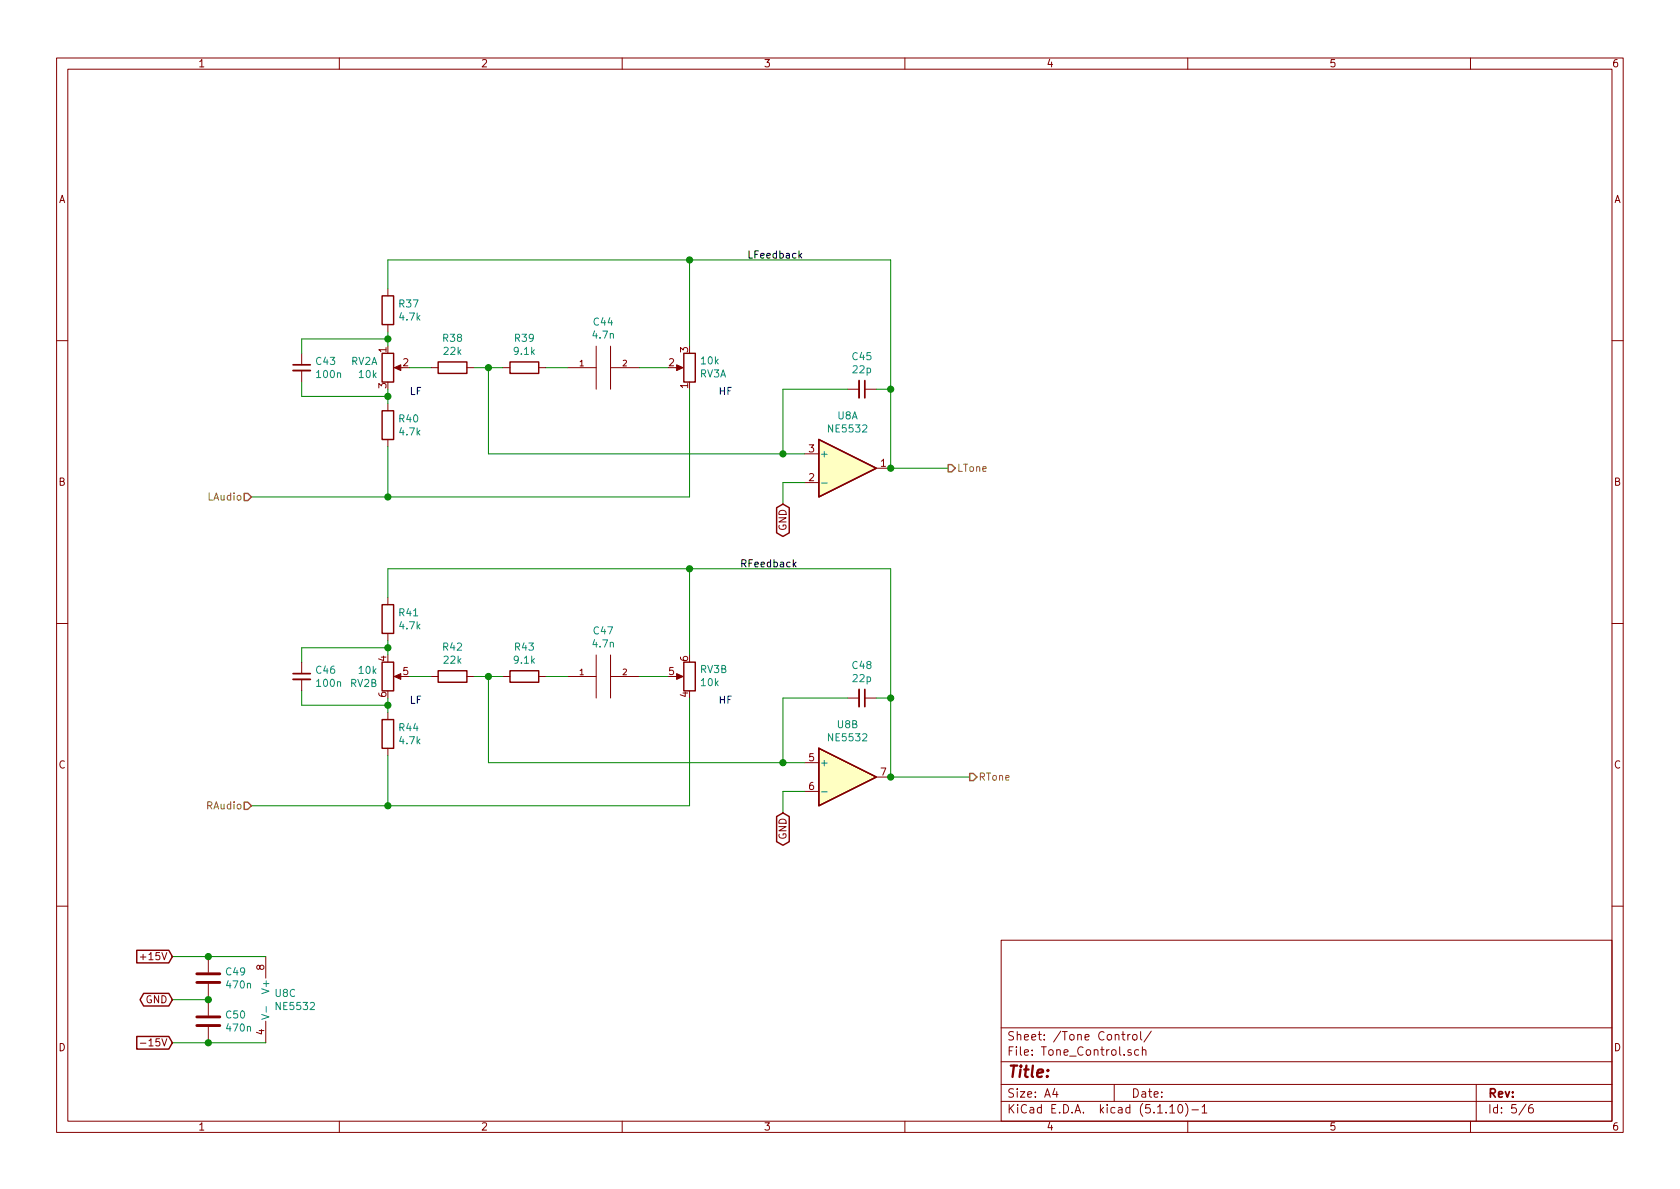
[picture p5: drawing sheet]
<svg xmlns="http://www.w3.org/2000/svg" width="297mm" height="210mm" viewBox="0 0 297 210" stroke-linecap="round" stroke-linejoin="round" font-family="sans-serif">
<g fill="none" stroke="#840000" stroke-width=".18">
<path d="M10 10.3h277v189.9h-277zM12 12.2h273v186.1h-273zM60 10.3v1.9M110 10.3v1.9M160 10.3v1.9M210 10.3v1.9M260 10.3v1.9M68.6 51v1.3M68.6 57.4v1.3M10 60.2h2M53.3 62.5v2M53.3 65.5v2.1"/>
<path d="M68.6 71.4v1.2M68.6 77.7v1.3M70.1 65h1M76.2 65h1.3M82.5 65h1.3M88.9 65h1.3M95.2 65h1.3M100.3 65h5.1M105.4 61.2v7.6M107.9 61.2v7.6M107.9 65h5.1M119.4 65h1"/>
<path d="M149.9 68.8h2M152.9 68.8h2M285 60.2h2M142.2 85.3h2.6M142.2 80.3h2.6M154.9 82.8h2.6M10 110.3h2M53.3 117.1v2M68.6 105.7v1.2M68.6 112v1.3M70.1 119.6h1M76.2 119.6h1.3"/>
<path d="M82.5 119.6h1.3M88.9 119.6h1.3M95.2 119.6h1.3M100.3 119.6h5.1M105.4 115.8v7.6M107.9 119.6h5.1M107.9 115.8v7.6M119.4 119.6h1M285 110.3h2M53.3 120.1v2.1M68.6 126v1.2M68.6 132.3v1.3"/>
<path d="M142.2 134.9h2.6M142.2 139.9h2.6M149.9 123.4h2M152.9 123.4h2M154.9 137.4h2.6M10 160.2h2M24.8 169.2h1M36.8 169.2v2.8M36.8 174v5.6M47 169.2v3.8M177 166.3h108v32h-108zM285 160.2h2"/>
<path d="M24.8 184.5h1M36.8 181.6v2.8M47 180.6v3.8M60 198.3v1.9M110 198.3v1.9M160 198.3v1.9M177 194.8h108M177 191.8h108M177 187.8h108M177 181.8h108M186.5 192.5l-.4 1h1M186.8 193v1"/>
<path d="M197 191.8v3M198.3 182.9h.6M198.6 182.4v1.3l.3 .2M199.4 182.9v1M199.8 182.9l-.3 .2-.1 .1M200 185.7l-.4-.1-.2 .2 .1 .2 .5 .2v.3h-.6M200.3 183.1l.3-.2 .4 .2v.5l-.1 .2-.3 .1-.3-.1zM201.3 185.7l-.4-.1-.3 .3 .1 .6 .2 .1 .4-.1M201.7 182.4v1.3l.2 .2M202 185.7l.2-.1 .3 .1 .1 .9M202 185.1v1.5M203.6 182.3l-1.3 2"/>
<path d="M206.8 195.8l.5-.5v1.5M206.8 196.8h.9M208.5 195.4l.1-.1a.8 .8 0 0 1 .5 .8 .8 .8 0 0 1-.5 .7 1 1 0 0 1-.1-1.4zM209.6 195.1a1.71 1.71 0 0 1 0 2.3M210 198.3v1.9M210.7 196.3h1.2M212.5 195.8l.5-.5v1.5M212.5 196.8h.9M260 198.3v1.9M261 191.8v6.5M269.8 195.2l-1.2 2M271 195.3a.62 .62 0 0 0-.7 .7v.7l.3 .1 .4-.1 .1-.5-.1-.2-.4-.1-.3 .3"/>
</g>
<g fill="none" stroke="#840000" stroke-width=".25">
<path d="M67.6 52.3h2v5.1h-2zM67.6 72.6h2v5.1h-2zM67.6 62.5h2v5.1h-2zM77.5 64h5v2h-5zM90.2 64h5v2h-5zM120.9 62.5h2v5.1h-2zM144.8 77.7l10.1 5.1-10.1 5.1zM137.3 89.8l1.1-.7 1.1 .7v4.4l-1.1 .7-1.1-.7zM67.6 117.1h2v5.1h-2zM67.6 106.9h2v5.1h-2zM77.5 118.6h5v2h-5zM90.2 118.6h5v2h-5z"/>
<path d="M120.9 117.1h2v5.1h-2zM67.6 127.2h2v5.1h-2zM144.8 132.3l10.1 5.1-10.1 5.1zM137.3 144.4l1.1-.6 1.1 .6v4.4l-1.1 .7-1.1-.7zM24.2 168h5.6l.7 1.2-.7 1.1h-5.6zM25.4 175.7h4.4l.7 1.1-.7 1.1h-4.4l-.6-1.1zM24.2 183.3h5.6l.7 1.1-.7 1.1h-5.6z"/>
</g>
<g fill="#840000" stroke="#840000" stroke-width=".18">
<path d="M69.7 119.6l1.2-.5v1z"/>
<path d="M119.6 119.1l1.2 .5-1.2 .5z"/>
<path d="M119.6 64.5l1.2 .5-1.2 .5z"/>
<path d="M69.7 65l1.2-.5v1z"/>
</g>
<path d="M51.8 65.5h3.1M151.9 67.3v3.1M51.8 120.1h3.1M151.9 121.9v3.1" fill="none" stroke="#840000" stroke-width=".33"/>
<path d="M51.8 64.5h3.1M152.9 67.3v3.1M51.8 119.1h3.1M152.9 121.9v3.1" fill="none" stroke="#840000" stroke-width=".3"/>
<path d="M34.8 179.8h4.1M34.8 173.7h4.1M34.8 172.2h4.1M34.8 181.4h4.1" fill="none" stroke="#840000" stroke-width=".51"/>
<path d="M145.3 85.4h1M145.3 140h1M46.3 179.4l1.2 .4-1.2 .5M47.1 178v1" fill="none" stroke="#008484" stroke-width=".18"/>
<g fill="#ffffc2" stroke="#ffffc2" stroke-width=".18">
<path d="M144.8 132.3l10.1 5.1-10.1 5.1z"/>
<path d="M144.8 77.7l10.1 5.1-10.1 5.1z"/>
</g>
<g fill="none" stroke="#008400" stroke-width=".18">
<path d="M68.6 51v-5h88.9v36.8h10.1M68.6 58.7v2.5M68.6 59.9h-15.3v2.6M121.9 46v15.2M53.3 67.6v2.5h15.3M68.6 68.8v2.6M68.6 79v8.9M72.4 65h3.8M83.8 65h5.1M86.4 65v15.3h55.8M96.5 65h3.8M113 65h5.1"/>
<path d="M121.9 68.8v19.1h-77.5M149.9 68.8h-11.5v11.5M154.9 68.8h2.6M142.2 85.3h-3.8v3.8M68.6 105.7v-5.1h88.9v36.8h13.9M68.6 113.3v2.5M68.6 114.5h-15.3v2.6M72.4 119.6h3.8M83.8 119.6h5.1M86.4 119.6v15.3h55.8M96.5 119.6h3.8M113 119.6h5.1"/>
<path d="M121.9 100.6v15.2M53.3 122.2v2.5h15.3M68.6 123.4v2.6M68.6 133.6v8.9M121.9 123.4v19.1h-77.5M142.2 139.9h-3.8v3.9M149.9 123.4h-11.5v11.5M154.9 123.4h2.6M30.5 176.8h6.3M30.5 169.2h16.5M30.5 184.4h16.5"/>
</g>
<path d="M43.2 87.2h.6l.6 .7-.6 .6h-.6zM167.6 82.2h.7l.6 .6-.6 .6h-.7zM171.4 136.8h.7l.6 .6-.6 .6h-.7zM43.2 141.9h.6l.6 .6-.6 .6h-.6z" fill="none" stroke="#848400" stroke-width=".25"/>
<path d="M141.4 45.2l.4 .4M141.8 44.8l-.5 .5M140.4 99.8l.3 .4M140.7 99.4l-.4 .5" fill="none" stroke="#000" stroke-width=".18"/>
<g fill="#008400" stroke="#008400" stroke-width=".25">
<circle cx="86.4" cy="65" r=".51"/>
<circle cx="86.4" cy="119.6" r=".51"/>
<circle cx="157.5" cy="123.4" r=".51"/>
<circle cx="121.9" cy="100.6" r=".51"/>
<circle cx="36.8" cy="169.2" r=".51"/>
<circle cx="68.6" cy="114.5" r=".51"/>
<circle cx="36.8" cy="184.4" r=".51"/>
<circle cx="68.6" cy="124.7" r=".51"/>
<circle cx="157.5" cy="137.4" r=".51"/>
<circle cx="36.8" cy="176.8" r=".51"/>
<circle cx="157.5" cy="82.8" r=".51"/>
<circle cx="68.6" cy="142.5" r=".51"/>
<circle cx="138.4" cy="80.3" r=".51"/>
<circle cx="68.6" cy="87.9" r=".51"/>
<circle cx="68.6" cy="59.9" r=".51"/>
<circle cx="121.9" cy="46" r=".51"/>
<circle cx="157.5" cy="68.8" r=".51"/>
<circle cx="68.6" cy="70.1" r=".51"/>
<circle cx="138.4" cy="134.9" r=".51"/>
</g>
<text font-size="2.8" fill="#840000" x="178" y="190.5">Title:</text>
<g font-size="2.1" fill="#840000">
<text x="178" y="184">Sheet: /Tone Control/</text>
<text x="178" y="186.7">File: Tone_Control.sch</text>
<text x="178" y="196.9">KiCad E.D.A. kicad (5.1.10)-1</text>
<text x="178" y="194.1">Size: A4</text>
<text x="200" y="194.1">Date:</text>
<text x="263" y="194.1">Rev:</text>
<text x="263" y="196.9">Id: 5/6</text>
</g>
<g font-size="1.8" fill="#840000">
<text x="35" y="11.9">1</text>
<text x="85" y="11.9">2</text>
<text x="135" y="11.9">3</text>
<text x="185" y="11.9">4</text>
<text x="235" y="11.9">5</text>
<text x="285" y="11.9">6</text>
<text x="10.4" y="35.9">A</text>
<text x="285.4" y="35.9">A</text>
<text x="68.3" y="62.3" transform="rotate(-90 68.3 62.3)">1</text>
<text x="71.3" y="64.8">2</text>
<text x="118.3" y="64.8">2</text>
<text x="121.7" y="62.3" transform="rotate(-90 121.7 62.3)">3</text>
<text x="68.3" y="68.7" transform="rotate(-90 68.3 68.7)">3</text>
<text x="121.7" y="68.7" transform="rotate(-90 121.7 68.7)">1</text>
<text x="143" y="80">3</text>
<text x="155.7" y="82.5">1</text>
<text x="10.4" y="85.9">B</text>
<text x="143" y="85.1">2</text>
<text x="285.4" y="85.9">B</text>
<text x="139.1" y="93.9" transform="rotate(-90 139.1 93.9)">GND</text>
<text x="68.3" y="116.9" transform="rotate(-90 68.3 116.9)">4</text>
<text x="71.3" y="119.4">5</text>
<text x="118.3" y="119.4">5</text>
<text x="121.7" y="116.9" transform="rotate(-90 121.7 116.9)">6</text>
<text x="68.3" y="123.3" transform="rotate(-90 68.3 123.3)">6</text>
<text x="121.7" y="123.3" transform="rotate(-90 121.7 123.3)">4</text>
<text x="10.4" y="135.9">C</text>
<text x="143" y="134.6">5</text>
<text x="155.7" y="137.2">7</text>
<text x="285.4" y="135.9">C</text>
<text x="143" y="139.7">6</text>
<text x="139.1" y="148.5" transform="rotate(-90 139.1 148.5)">GND</text>
<text x="25.5" y="169.8">+15V</text>
<text x="46.7" y="171.5" transform="rotate(-90 46.7 171.5)">8</text>
<text x="25.8" y="177.4">GND</text>
<text x="10.4" y="185.9">D</text>
<text x="26" y="185">-15V</text>
<text x="46.7" y="183" transform="rotate(-90 46.7 183)">4</text>
<text x="285.4" y="185.9">D</text>
<text x="35" y="199.9">1</text>
<text x="85" y="199.9">2</text>
<text x="135" y="199.9">3</text>
<text x="185" y="199.9">4</text>
<text x="235" y="199.9">5</text>
<text x="285" y="199.9">6</text>
</g>
<g font-size="1.8">
<text x="132.1" y="45.7">LFeedback</text>
<text x="130.8" y="100.3">RFeedback</text>
</g>
<g font-size="1.8" fill="#008484">
<text x="70.6" y="54.4">R37</text>
<text x="70.7" y="56.7">4.7k</text>
<text x="104.9" y="59.9">4.7n</text>
<text x="105" y="57.6">C44</text>
<text x="56" y="64.5">C43</text>
<text x="62.1" y="64.5">RV2A</text>
<text x="78.4" y="60.4">R38</text>
<text x="78.5" y="62.8">22k</text>
<text x="91" y="62.8">9.1k</text>
<text x="91.1" y="60.4">R39</text>
<text x="124" y="64.4">10k</text>
<text x="150.8" y="63.7">C45</text>
<text x="56.1" y="66.8">100n</text>
<text x="63.6" y="66.8">10k</text>
<text x="123.7" y="66.7">RV3A</text>
<text x="150.9" y="66">22p</text>
<text x="70.6" y="74.7">R40</text>
<text x="70.7" y="77">4.7k</text>
<text x="146.7" y="76.5">NE5532</text>
<text x="148.1" y="74.2">U8A</text>
<text x="144.9" y="80.9">+</text>
<text x="70.6" y="109">R41</text>
<text x="70.7" y="111.3">4.7k</text>
<text x="105" y="112.2">C47</text>
<text x="56" y="119.1">C46</text>
<text x="63.5" y="119.2">10k</text>
<text x="78.4" y="115.1">R42</text>
<text x="78.5" y="117.4">22k</text>
<text x="91" y="117.4">9.1k</text>
<text x="91.1" y="115.1">R43</text>
<text x="104.9" y="114.5">4.7n</text>
<text x="123.8" y="119">RV3B</text>
<text x="150.8" y="118.3">C48</text>
<text x="56.1" y="121.5">100n</text>
<text x="62" y="121.5">RV2B</text>
<text x="124" y="121.3">10k</text>
<text x="150.9" y="120.6">22p</text>
<text x="70.6" y="129.3">R44</text>
<text x="70.7" y="131.6">4.7k</text>
<text x="146.7" y="131.1">NE5532</text>
<text x="148.1" y="128.8">U8B</text>
<text x="144.9" y="135.5">+</text>
<text x="40" y="172.5">C49</text>
<text x="40.2" y="174.8">470n</text>
<text x="47.6" y="175.3" transform="rotate(-90 47.6 175.3)">V+</text>
<text x="48.7" y="176.3">U8C</text>
<text x="49" y="178.6">NE5532</text>
<text x="40" y="180.1">C50</text>
<text x="40.2" y="182.4">470n</text>
</g>
<g font-size="1.8" fill="#0000c2">
<text x="72.4" y="69.8">LF</text>
<text x="127" y="69.8">HF</text>
<text x="72.4" y="124.5">LF</text>
<text x="127" y="124.5">HF</text>
</g>
<g font-size="1.8" fill="#848400">
<text x="169.2" y="83.4">LTone</text>
<text x="36.8" y="88.5">LAudio</text>
<text x="36.6" y="143.1">RAudio</text>
<text x="173" y="138">RTone</text>
</g>
<g font-size="1.4" fill="#840000">
<text x="102.5" y="64.8">1</text>
<text x="110.1" y="64.8">2</text>
<text x="102.5" y="119.4">1</text>
<text x="110.1" y="119.4">2</text>
</g>
</svg>
